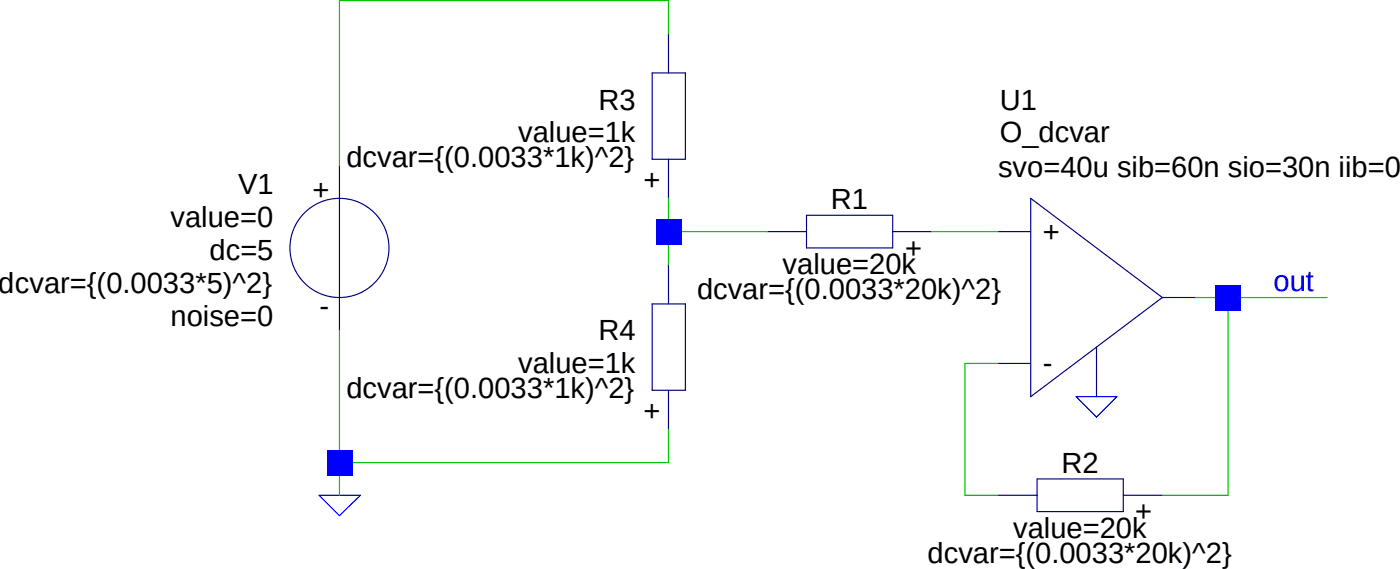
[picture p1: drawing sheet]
Version 4
SHEET 1 880 680
WIRE 16 32 -144 32
WIRE 16 48 16 32
WIRE -144 112 -144 32
WIRE 16 144 16 128
WIRE 64 144 16 144
WIRE 176 144 144 144
WIRE 16 160 16 144
WIRE 288 176 272 176
WIRE 320 176 288 176
WIRE 336 176 320 176
WIRE 176 208 160 208
WIRE -144 256 -144 192
WIRE 16 256 16 240
WIRE 16 256 -144 256
WIRE -144 272 -144 256
WIRE 160 272 160 208
WIRE 176 272 160 272
WIRE 288 272 288 176
WIRE 288 272 256 272
FLAG 224 224 0
FLAG -144 272 0
FLAG 320 176 out
SYMBOL SLO_dcvar 192 176 R0
SYMATTR InstName U1
SYMATTR Value svo=40u sib=60n sio=30n iib=0
SYMBOL SLV -144 112 M0
SYMATTR InstName V1
SYMATTR Value2 dc=5
SYMATTR SpiceLine dcvar={(0.0033*5)^2}
SYMBOL SLR_r 144 144 R90
WINDOW 0 -8 40 VBottom 2
WINDOW 3 8 40 VTop 2
WINDOW 123 20 40 VTop 2
SYMATTR InstName R1
SYMATTR Value value=20k
SYMATTR Value2 dcvar={(0.0033*20k)^2}
SYMBOL SLR_r 256 272 R90
WINDOW 0 -8 40 VBottom 2
WINDOW 3 8 40 VTop 2
WINDOW 123 20 40 VTop 2
SYMATTR InstName R2
SYMATTR Value value=20k
SYMATTR Value2 dcvar={(0.0033*20k)^2}
SYMBOL SLR_r 16 128 R180
WINDOW 0 16 48 Left 2
WINDOW 3 16 32 Left 2
WINDOW 123 16 20 Left 2
SYMATTR InstName R3
SYMATTR Value value=1k
SYMATTR Value2 dcvar={(0.0033*1k)^2}
SYMBOL SLR_r 16 240 R180
WINDOW 0 16 48 Left 2
WINDOW 3 16 32 Left 2
WINDOW 123 16 20 Left 2
SYMATTR InstName R4
SYMATTR Value value=1k
SYMATTR Value2 dcvar={(0.0033*1k)^2}
